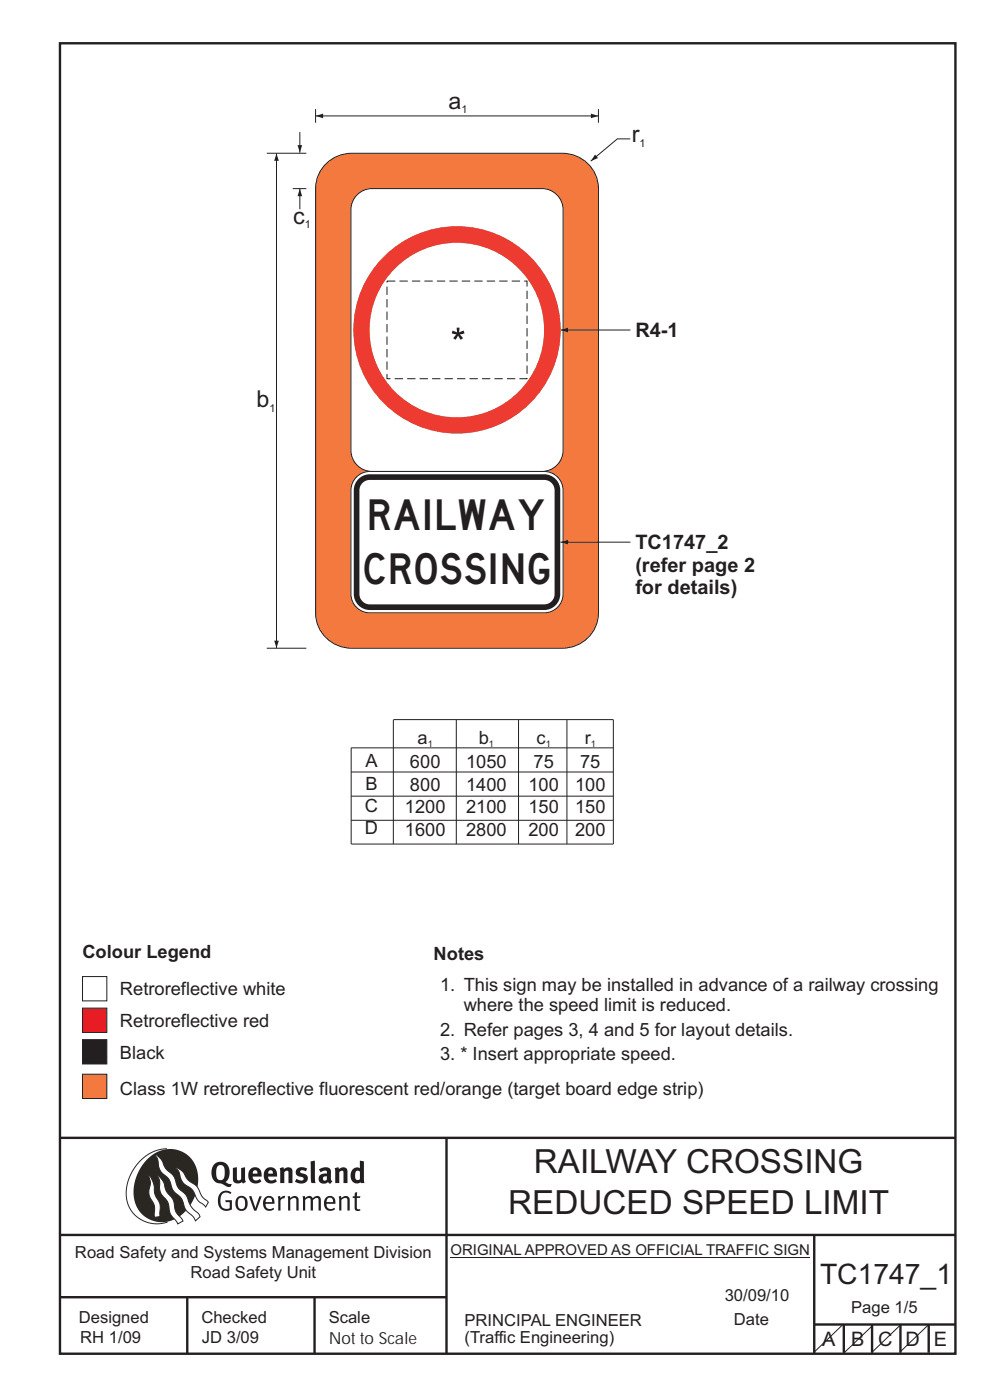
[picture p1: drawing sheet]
<svg xmlns="http://www.w3.org/2000/svg" width="210mm" height="297mm" viewBox="0 0 210 297" stroke-linecap="round" stroke-linejoin="round" font-family="sans-serif">
<g fill="none" stroke="#231f20" stroke-width=".51">
<path d="M12.7 9.2h190v278h-190zM12.7 241.4h190M94.7 241.4v45.8M12.7 262h190M12.7 275.2h82M39.7 275.2v12M66.7 275.2v12M172.7 262.2v25M172.7 281h30M179 281v6M185 281v6M191 281v6"/>
<path d="M197 281v6"/>
</g>
<path d="M95.5 266.7h76.3" fill="none" stroke="#231f20" stroke-width=".21"/>
<path d="M35.4 243.7a9.5 9.5 0 0 0-8.6 10.4 6.5 6.5 0 0 0 8.8 5.1" fill="none" stroke="#2a2723" stroke-width=".21"/>
<path d="M31.3 245.9a6.1 6.1 0 0 1 7.3-1.6 6.1 6.1 0 0 1 3.4 6.6 8.8 8.8 0 0 1-7.2 8.4 6.1 6.1 0 0 1-6.4-7.5 10.5 10.5 0 0 1 2.9-5.9z" fill-rule="evenodd" fill="#2a2723"/>
<g fill="#fff" stroke="#2a2723" stroke-width=".21">
<path d="M31.6 249.3l.3 .3 .6 1.2 .4 2.6 1 2 .1 2.7-1.2 .1-.1-2.4-.9-1.8-.2-.7 .3-2.4z" fill-rule="evenodd"/>
<path d="M37.2 247.7l.5 .1 .9 .6 1.3 1.9 1.9 1.5 1.1 2.1 1.3 1.2-.6 1-1.6-1.5-1.2-2.2-2-1.5-.5-.9-.4-1.5z" fill-rule="evenodd"/>
<path d="M32.8 244.9l.4 .1 .9 .8 1 2.1 1.7 1.5 1 2.5 1.6 1.6 1.2 2.5 1.6 1.6 .2 .5-.9 .9-.5-.9-1.6-1.5-1-2.4-1.7-1.7-.9-2.4-1.8-1.7-.3-.9-.3-1.6z" fill-rule="evenodd"/>
<path d="M33.4 249.4l.5 .3 .7 .9 .7 2.1 1.5 1.9 .5 2.5 1.5 1.8v.1l-1.1 .6-1.6-2.1-.6-2.5-1.4-1.9-.3-1v-1.6z" fill-rule="evenodd"/>
</g>
<g fill="#231f20">
<path d="M46.8 253.1l.5-.4 .7-.1 .6 .1 .5 .3-.2 .3-.9-.3-.8 .2-.3 .7-.1 1.1 .1 .6 .3 .5 .5 .3h.6l.4-.1v-1.3h-.8l-.1-.4h1.4v2l-.7 .2-.8 .1-.6-.3-.5-.4-.3-.8-.1-1 .2-.7z" fill-rule="evenodd"/>
<path d="M50.7 254.3l.7-.2 .5 .5 .1 1.2-.2 .4-.3 .2h-.5l-.4-.3-.2-1.1zM50.4 254l-.5 1.1 .3 1.2 .7 .5 1-.1 .4-.4 .2-.5v-.8l-.2-.7-.3-.4-.5-.2h-.6z" fill-rule="evenodd"/>
<path d="M52.8 253.8l.5-.1 .9 2.6 .8-2.5h.5l-1.1 3h-.5z" fill-rule="evenodd"/>
<path d="M56.6 254.2l.4-.1 .4 .1 .2 .3 .1 .5h-1.4zM56.2 254l-.4 1v.7l.3 .6 .4 .4 .5 .2 1.1-.3 .1-.1-.2-.3-.6 .3-.7-.2-.3-.2-.1-.6v-.1h1.9l-.2-1.2-.8-.5-.5 .1z" fill-rule="evenodd"/>
<path d="M58.9 253.8l.5-.1 .1 .5 .4-.4 .6-.1-.2 .5-.4 .1-.4 .3v2.2h-.5z" fill-rule="evenodd"/>
<path d="M61 253.8l.5-.1a.24 .24 0 0 0 .1 .4 .24 .24 0 0 0 .3-.2l.8-.2 .6 .5v2.6h-.4l-.1-2.3-.1-.3-.3-.1-.8 .5v2.2h-.5z" fill-rule="evenodd"/>
<path d="M64.2 253.8l.4-.1a.23 .23 0 0 0 .2 .4 .23 .23 0 0 0 .3-.2l.5-.2 .6 .2a.23 .23 0 0 0 .2 .2 .23 .23 0 0 0 .2-.1l.8-.3 .6 .4 .1 2.7h-.5v-2.3l-.1-.3-.3-.1-.8 .5v2.2h-.5v-2.3l-.1-.3-.3-.1-.8 .4v2.3h-.4z" fill-rule="evenodd"/>
<path d="M69.5 254.2l.5-.1 .4 .1 .3 .8h-1.4zM69.2 254l-.5 1 .1 .7 .2 .6 .4 .4 .4 .2 1.1-.3 .2-.1-.2-.3-.6 .3-.7-.2-.3-.4v-.5h1.9l-.2-1.2-.4-.3-.5-.2-.5 .1z" fill-rule="evenodd"/>
<path d="M71.8 253.8l.5-.1a.24 .24 0 0 0 .1 .4 .24 .24 0 0 0 .4-.2l.7-.2 .6 .5 .1 2.6h-.5v-2.3l-.1-.3-.3-.1-.9 .5v2.2h-.4z" fill-rule="evenodd"/>
<path d="M75.3 253l.5-.1-.1 .9h.8l-.2 .3h-.6v2.2l.2 .2h.5v.3l-.2 .1-.6-.1-.4-.3v-2.4h-.4v-.3h.4z" fill-rule="evenodd"/>
<path d="M46.2 247.4l.4-.2h.4l.6 .6v1.8l-.2 .5-.3 .2h-.8l-.3-.6-.1-1.5zM45.5 246.9l-.4 .7-.2 .8v1l.3 .9 .7 .6 1 .2 1.6 .7 .4-.1 .3-.5h-.6l-.8-.4 .7-1 .2-1.5a1.91 1.91 0 0 0-1.1-1.7 1.91 1.91 0 0 0-2.1 .3z" fill-rule="evenodd"/>
<path d="M49.4 247.8l.8-.2 .1 2.5 .1 .2 .3 .1 .5-.3v-2.3l.8-.2v2.6l.2 .5-.7 .3a.39 .39 0 0 0-.7 0h-.8l-.5-.4z" fill-rule="evenodd"/>
<path d="M53.8 248.4l.3-.1h.3l.2 .7h-1zM53.1 248l-.3 .5-.1 .8v.7l.4 .6 .5 .4 .6 .1 .7-.1 .6-.4-.4-.5-.4 .3h-.5l-.4-.2-.2-.3v-.3h1.9l-.1-1-.3-.6-1-.4-.5 .1z" fill-rule="evenodd"/>
<path d="M57.1 248.4l.2-.1h.4l.2 .7h-1zM56.4 248l-.3 .6-.2 .8 .2 .7 .3 .5 .5 .4 .6 .1 .6-.1 .6-.4-.3-.5-.6 .3h-.5l-.4-.6v-.2h1.9l-.1-1-.3-.6-.5-.3-.5-.1-.5 .1z" fill-rule="evenodd"/>
<path d="M59.3 247.8l.8-.2 .1 .4 1-.4 .7 .3 .1 .5v2.6h-.8v-2.3l-.3-.3-.6 .3v2.3h-.9z" fill-rule="evenodd"/>
<path d="M63 248l.9-.4 1.3 .3-.3 .6-.9-.2-.3 .2 .1 .3 1 .3 .4 .4v.8l-.4 .6-1.1 .2-1.1-.4 .3-.6 1 .3h.3l.2-.3-.1-.3-1-.3-.4-.3-.2-.6z" fill-rule="evenodd"/>
<path d="M68.6 249.7l.7-.2v.7l-.3 .3-.3-.1-.2-.3zM67.7 248.1l.3 .6 .8-.4 .5 .2a.35 .35 0 0 1 0 .5 .35 .35 0 0 1-.5 0l-1 .4-.2 .9 .2 .4 .3 .3h1.1a.49 .49 0 0 1 .8 .2l.5-.6-.3-.4v-1.7l-.2-.5-.4-.3-.6-.1z" fill-rule="evenodd"/>
<path d="M71 247.8l.8-.2 .1 .4 1-.4 .6 .3 .2 .5v2.6h-.8v-2.3l-.3-.3-.6 .3v2.3h-.9z" fill-rule="evenodd"/>
<path d="M75.6 248.5l.3-.1 .4 .2v1.5l-.3 .2-.4-.1-.2-.3v-.9zM76.3 246.2v1.3a.19 .19 0 0 1 0 .3 .19 .19 0 0 1-.3-.1l-.8 .1-.6 .5-.2 .9 .1 1 .3 .5 .6 .3h.6l.5-.2v.2h.8l-.1-4.6z" fill-rule="evenodd"/>
<path d="M65.9 246.4l.9-.2 .1 4.8h-.8l-.1-.3z" fill-rule="evenodd"/>
</g>
<path d="M17.5 227.9h5.2v5.1h-5.2z" fill-rule="evenodd" fill="#f4793e" stroke="#231f20" stroke-width=".21"/>
<path d="M17.5 213.9h5.2v5.1h-5.2z" fill-rule="evenodd" fill="#ee1d23" stroke="#231f20" stroke-width=".21"/>
<path d="M17.5 207.2h5.2v5.1h-5.2z" fill-rule="evenodd" fill="#fff" stroke="#231f20" stroke-width=".21"/>
<path d="M17.5 220.6h5.2v5.1h-5.2z" fill-rule="evenodd" fill="#231f20" stroke="#231f20" stroke-width=".21"/>
<path d="M74.5 158.6v20.4M74.5 158.7h55.6M83.4 152.7v26.4M83.5 152.7h46.6v26.4h-55.6M96.8 152.7v26.4M110 152.7v26.4M120.3 152.7v26.4M74.5 163.8h55.6M74.5 168.9h55.6M74.5 174h55.6" fill="none" stroke="#231f20" stroke-width=".21"/>
<path d="M68.8 35.1a7.7 7.7 0 0 1 5.8-2.6h44.7a7.6 7.6 0 0 1 7.6 7.5v90.1a7.6 7.6 0 0 1-7.6 7.4h-44.7a7.6 7.6 0 0 1-7.7-7.4v-90.1a7.3 7.3 0 0 1 1.9-4.9z" fill-rule="evenodd" fill="#f4793e" stroke="#231f20" stroke-width=".21"/>
<path d="M66.9 24.6h60M126.9 23.1v2.9" fill="none" stroke="#231f20" stroke-width=".21"/>
<g fill="#231f20">
<path d="M125.3 24.1l1.6 .5-1.6 .5z"/>
<path d="M67 24.6l1.5-.5v1z"/>
</g>
<path d="M133.7 29.5h-2.8l-5.6 4.7" fill="none" stroke="#231f20" stroke-width=".21"/>
<path d="M126.2 32.8l.7 .7-1.6 .7z" fill="#231f20"/>
<path d="M75.6 101.2a4 4 0 0 1 2.8-1.2h37a4 4 0 0 1 4 4v22a4 4 0 0 1-4 4h-37a4 4 0 0 1-4-4v-22a4 4 0 0 1 1.2-2.8z" fill-rule="evenodd" fill="#fff" stroke="#231f20" stroke-width=".21"/>
<path d="M76 101.6a3.4 3.4 0 0 1 2.4-1h37a3.4 3.4 0 0 1 3.4 3.4v22a3.4 3.4 0 0 1-3.4 3.4h-37a3.4 3.4 0 0 1-3.4-3.4v-22a3.4 3.4 0 0 1 1-2.4z" fill-rule="evenodd" fill="#231f20"/>
<path d="M76.9 102.5l1-.6 .5-.1h37a2.21 2.21 0 0 1 2.2 2.2v22a2.21 2.21 0 0 1-2.2 2.2h-37a2.21 2.21 0 0 1-2.2-2.2v-22l.1-.6z" fill-rule="evenodd" fill="#fff"/>
<path d="M76 41.1a4.4 4.4 0 0 1 2.9-1.1h36.1a4.5 4.5 0 0 1 4.4 4.5v51a4.5 4.5 0 0 1-4.4 4.5h-36.1a4.5 4.5 0 0 1-4.5-4.5v-51a4.5 4.5 0 0 1 1.6-3.4z" fill-rule="evenodd" fill="#fff" stroke="#231f20" stroke-width=".21"/>
<circle cx="96.9" cy="70" r="22" fill="#ee3b32"/>
<circle cx="96.9" cy="70" r="18.5" fill="#fff"/>
<path d="M82.1 59.6h29.7v20.7h-29.7z" fill="none" stroke="#231f20" stroke-width=".21" stroke-dasharray="1.8 .9" stroke-linecap="butt"/>
<path d="M118.9 70h14.8" fill="none" stroke="#231f20" stroke-width=".21"/>
<path d="M118.9 70l1.6-.5v1z" fill="#231f20"/>
<path d="M118.9 115h14.8" fill="none" stroke="#231f20" stroke-width=".21"/>
<path d="M118.9 115l1.6-.5v1z" fill="#231f20"/>
<path d="M56.6 32.5h8.4M58.7 32.5v105M62.1 40h2.9M56.6 137.5h8.4" fill="none" stroke="#231f20" stroke-width=".21"/>
<g fill="#231f20">
<path d="M58.2 135.9h.9l-.4 1.6z"/>
<path d="M58.7 32.5l.4 1.6h-.9z"/>
</g>
<path d="M63.6 28v4.4" fill="none" stroke="#231f20" stroke-width=".21"/>
<path d="M63.1 30.8h1l-.5 1.6z" fill="#231f20"/>
<path d="M63.6 40v4.4" fill="none" stroke="#231f20" stroke-width=".21"/>
<path d="M63.6 40l.5 1.6h-1z" fill="#231f20"/>
<path d="M66.9 23.1v2.9" fill="none" stroke="#231f20" stroke-width=".21"/>
<path d="M96 70.1l1 .4-.1-1h.6l-.1 1 1-.4 .1 .6-1 .3 .7 .7-.5 .4-.5-.9-.6 .9-.5-.4 .7-.7-1-.3z" fill="#231f20"/>
<path d="M178.6 281.1l-6 5.8M184.9 281.4l-6.1 5.8M190.9 281.1l-6 5.8M197 281l-6 5.8" fill="none" stroke="#231f20" stroke-width=".21"/>
<g font-size="7.1" fill="#231f20">
<text x="113.2" y="248.9">RAILWAY CROSSING</text>
<text x="107.8" y="257.6">REDUCED SPEED LIMIT</text>
</g>
<g font-size="6.5" fill="#231f20">
<text x="78.4" y="112.5">RAILWAY</text>
<text x="77.3" y="123.9">CROSSING</text>
</g>
<text font-size="6" fill="#231f20" x="173.9" y="272.3">TC1747_1</text>
<g font-size="4.9" fill="#231f20">
<text x="95.1" y="23">a</text>
<text x="134" y="30.2">r</text>
<text x="62.2" y="47.4">c</text>
<text x="54.4" y="86.4">b</text>
</g>
<g font-size="4.2" fill="#231f20">
<text x="134.8" y="71.5">R4-1</text>
<text x="134.8" y="116.5">TC1747_2</text>
<text x="134.8" y="121.3">(refer page 2</text>
<text x="134.8" y="126">for details)</text>
<text x="174.4" y="285.6">A</text>
<text x="180.5" y="285.6">B</text>
<text x="186.3" y="285.6">C</text>
<text x="192.1" y="285.6">D</text>
<text x="198.1" y="285.6">E</text>
</g>
<g font-size="3.9" fill="#231f20">
<text x="88.6" y="157.8">a</text>
<text x="101.6" y="157.8">b</text>
<text x="113.8" y="157.8">c</text>
<text x="124" y="157.8">r</text>
<text x="77.5" y="162.7">A</text>
<text x="77.5" y="167.5">B</text>
<text x="87" y="163">600</text>
<text x="87" y="167.7">800</text>
<text x="98.9" y="163">1050</text>
<text x="98.9" y="167.7">1400</text>
<text x="112.1" y="167.7">100</text>
<text x="113.2" y="163">75</text>
<text x="122" y="167.7">100</text>
<text x="123.1" y="163">75</text>
<text x="77.4" y="172.3">C</text>
<text x="85.9" y="172.5">1200</text>
<text x="98.9" y="172.5">2100</text>
<text x="112.1" y="172.5">150</text>
<text x="122" y="172.5">150</text>
<text x="77.4" y="177">D</text>
<text x="85.9" y="177.3">1600</text>
<text x="98.9" y="177.3">2800</text>
<text x="112.1" y="177.3">200</text>
<text x="122" y="177.3">200</text>
<text x="17.5" y="203.3">Colour Legend</text>
<text x="92" y="203.7">Notes</text>
<text x="25.5" y="211.1">Retroreflective white</text>
<text x="93.4" y="210.2">1. This sign may be installed in advance of a railway crossing</text>
<text x="98.4" y="214.6">where the speed limit is reduced.</text>
<text x="25.5" y="217.9">Retroreflective red</text>
<text x="93.4" y="219.8">2. Refer pages 3, 4 and 5 for layout details.</text>
<text x="25.5" y="224.7">Black</text>
<text x="93.4" y="225">3. * Insert appropriate speed.</text>
<text x="25.5" y="232.4">Class 1W retroreflective fluorescent red/orange (target board edge strip)</text>
</g>
<g font-size="3.5" fill="#231f20">
<text x="15.9" y="266.8">Road Safety and Systems Management Division</text>
<text x="40.4" y="271.1">Road Safety Unit</text>
<text x="16.7" y="280.6">Designed</text>
<text x="42.7" y="280.6">Checked</text>
<text x="69.7" y="280.6">Scale</text>
<text x="98.5" y="281.3">PRINCIPAL ENGINEER</text>
<text x="153.7" y="276.1">30/09/10</text>
<text x="155.7" y="281.2">Date</text>
<text x="180.5" y="278.6">Page 1/5</text>
<text x="17" y="284.8">RH 1/09</text>
<text x="42.8" y="284.8">JD 3/09</text>
<text x="69.7" y="285.2">Not to Scale</text>
<text x="98.5" y="284.8">(Traffic Engineering)</text>
</g>
<text font-size="3.2" fill="#231f20" x="95.5" y="266.3">ORIGINAL APPROVED AS OFFICIAL TRAFFIC SIGN</text>
<g font-size="2.3" fill="#231f20">
<text x="97.9" y="24">1</text>
<text x="135.7" y="31.1">1</text>
<text x="64.6" y="48.4">1</text>
<text x="57.2" y="87.3">1</text>
</g>
<g font-size="1.9" fill="#231f20">
<text x="90.7" y="158.6">1</text>
<text x="103.7" y="158.6">1</text>
<text x="115.8" y="158.6">1</text>
<text x="125.3" y="158.6">1</text>
</g>
</svg>
